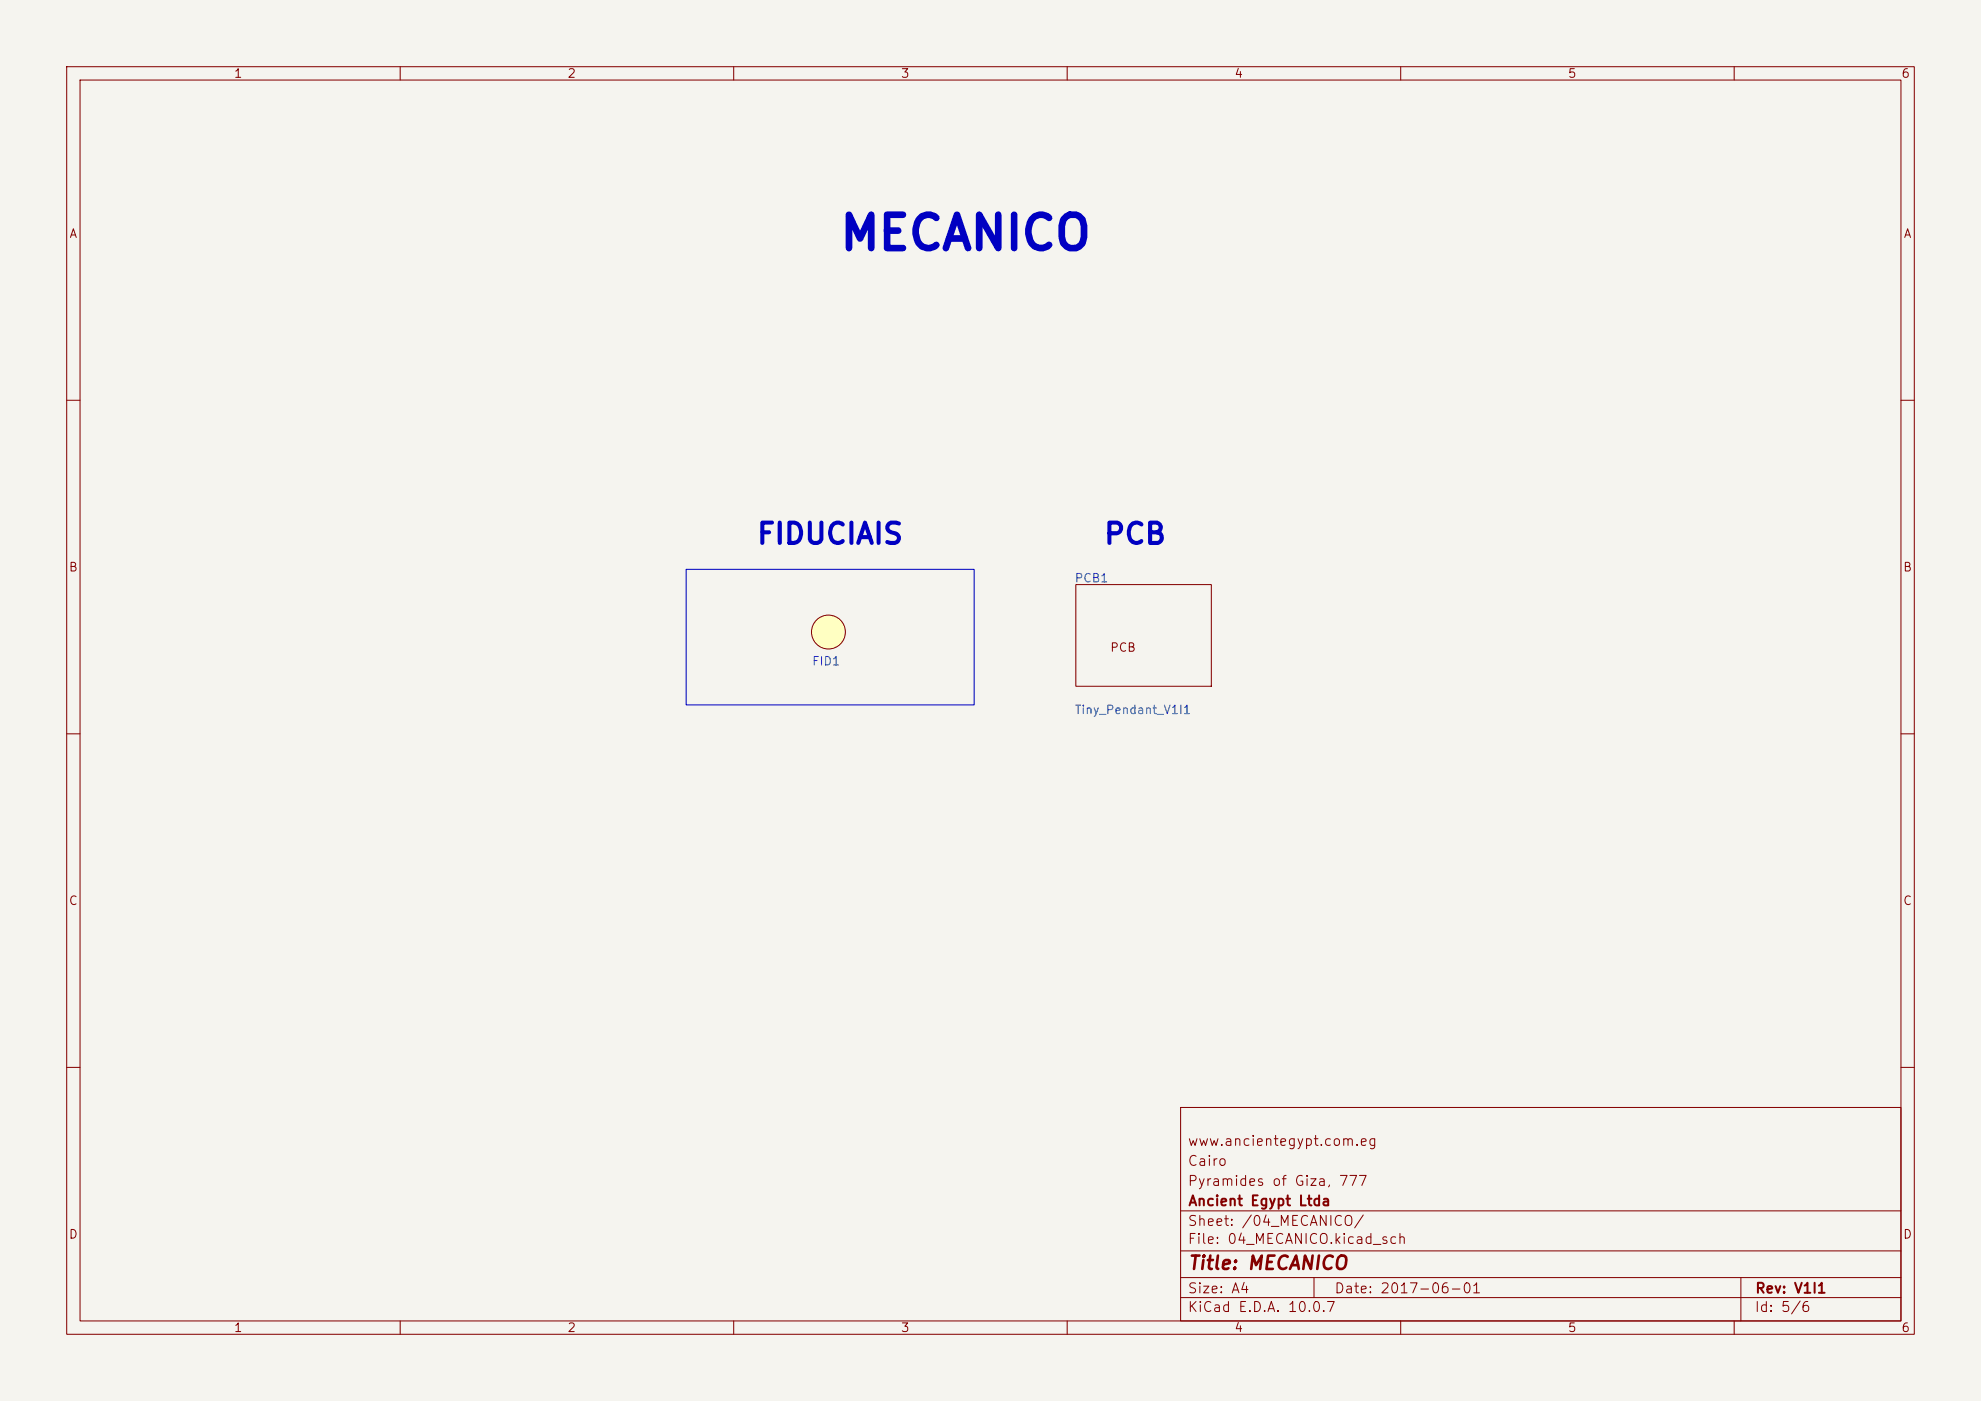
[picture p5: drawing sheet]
<svg xmlns="http://www.w3.org/2000/svg" width="297mm" height="210mm" viewBox="0 0 297 210" stroke-linecap="round" stroke-linejoin="round" font-family="sans-serif">
<path d="M0 0h297v210h-297z" fill="#f5f4ef" stroke="#f5f4ef" stroke-width=".15"/>
<g fill="none" stroke="#840000" stroke-width=".15">
<path d="M10 10h277v190h-277zM12 12h273v186h-273zM60 10v2M110 10v2M160 10v2M210 10v2M260 10v2M10 60h2M285 60h2M161.3 87.6h20.3v15.3h-20.3zM10 110h2M285 110h2"/>
<path d="M10 160h2M177 166h108v32h-108zM285 160h2M60 198v2M110 198v2M160 198v2M177 194.5h108M177 191.5h108M177 187.5h108M177 181.5h108M197 191.5v3M210 198v2"/>
<path d="M260 198v2M261 191.5v6.5"/>
<circle cx="124.2" cy="94.7" r="2.54"/>
</g>
<circle cx="124.2" cy="94.7" r="2.54" fill="#ffffc2" stroke="#ffffc2" stroke-width=".15"/>
<path d="M102.9 85.3h43.1v20.4h-43.1z" fill="none" stroke="#0000c2" stroke-width=".15"/>
<text font-size="5" fill="#0000c2" x="125.6" y="38.7">MECANICO</text>
<g font-size="3.1" fill="#0000c2">
<text x="113.3" y="82.3">FIDUCIAIS</text>
<text x="165.3" y="82.3">PCB</text>
</g>
<text font-size="2" fill="#840000" x="178" y="190.8">Title: MECANICO</text>
<g font-size="1.5" fill="#840000">
<text x="178" y="172.1">www.ancientegypt.com.eg</text>
<text x="178" y="178.1">Pyramides of Giza, 777</text>
<text x="178" y="175.1">Cairo</text>
<text x="178" y="184.1">Sheet: /04_MECANICO/</text>
<text x="178" y="181.1">Ancient Egypt Ltda</text>
<text x="178" y="186.8">File: 04_MECANICO.kicad_sch</text>
<text x="178" y="197">KiCad E.D.A. 10.0.7</text>
<text x="178" y="194.2">Size: A4</text>
<text x="200" y="194.2">Date: 2017-06-01</text>
<text x="263" y="197">Id: 5/6</text>
<text x="263" y="194.2">Rev: V1I1</text>
</g>
<g font-size="1.3" fill="#840000">
<text x="35" y="12">1</text>
<text x="85" y="12">2</text>
<text x="135" y="12">3</text>
<text x="185" y="12">4</text>
<text x="235" y="12">5</text>
<text x="285" y="12">6</text>
<text x="10.3" y="36">A</text>
<text x="285.3" y="36">A</text>
<text x="10.2" y="86">B</text>
<text x="285.2" y="86">B</text>
<text x="166.3" y="98">PCB</text>
<text x="10.2" y="136">C</text>
<text x="285.2" y="136">C</text>
<text x="10.2" y="186">D</text>
<text x="285.2" y="186">D</text>
<text x="35" y="200">1</text>
<text x="85" y="200">2</text>
<text x="135" y="200">3</text>
<text x="185" y="200">4</text>
<text x="235" y="200">5</text>
<text x="285" y="200">6</text>
</g>
<g font-size="1.3" fill="#006464">
<text x="161" y="87.6">PCB1</text>
<text x="121.7" y="100.1">FID1</text>
<text x="161" y="107.4">Tiny_Pendant_V1I1</text>
</g>
</svg>
